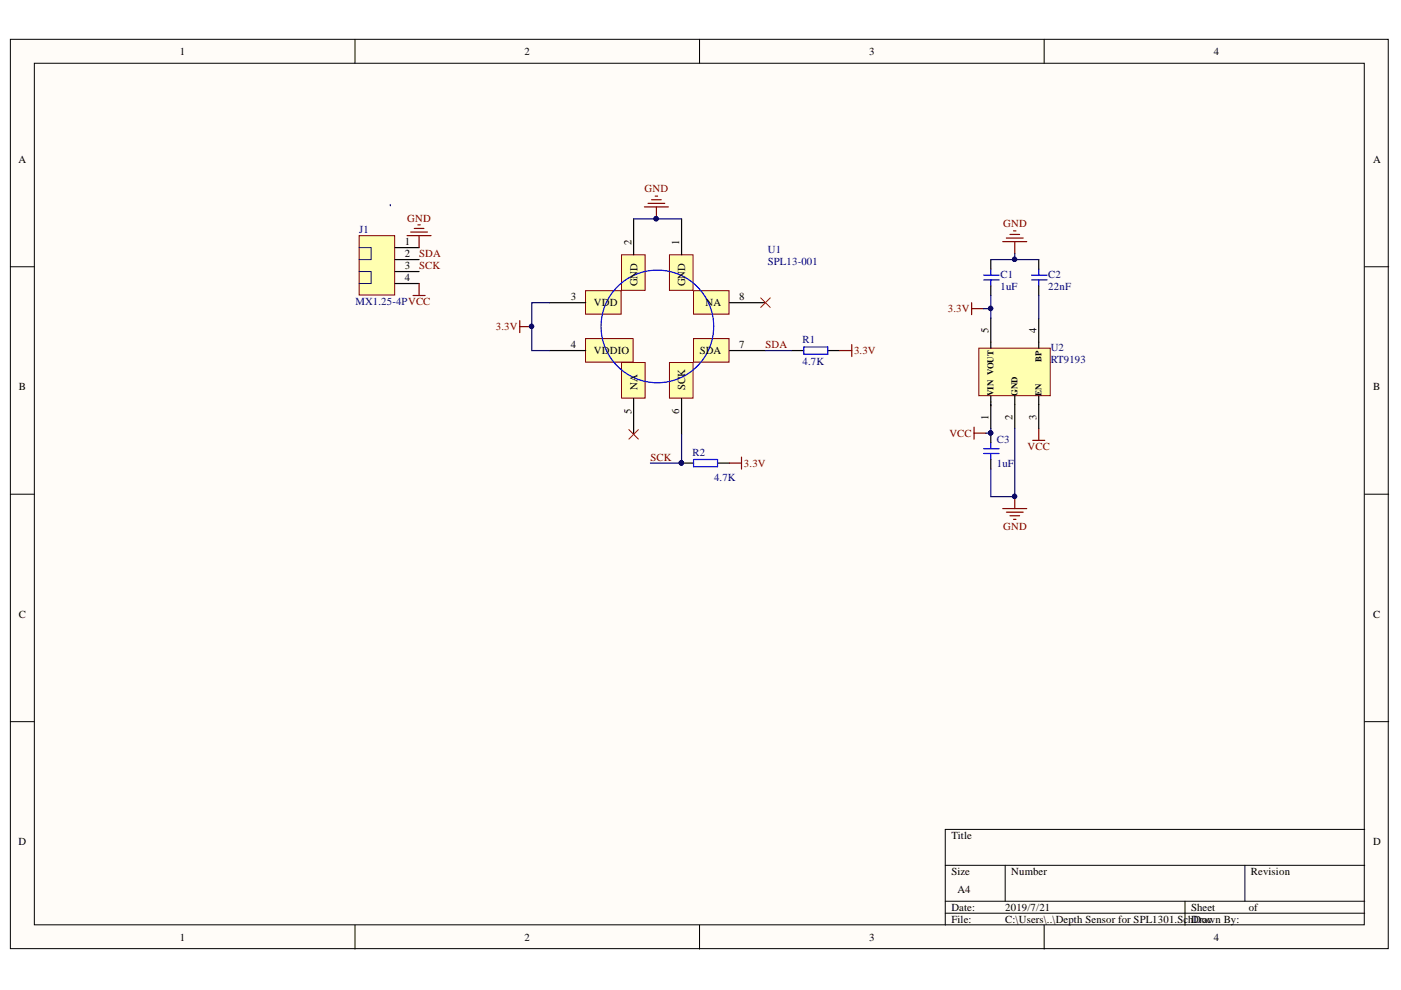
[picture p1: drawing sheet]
# Altium schematic sheet Depth Sensor for SPL1301 V1.0.SchDoc
size A4

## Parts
C1  1uF  [0603C]
C2  22nF  [0603C]
C3  1uF  [0603C]
J1  MX1.25-4P  [MX1.25-4P]
R1  4.7K  [0603R]
R2  4.7K  [0603R]
U1  SPL13-001  [SPL13-001]
U2  RT9193  [RT9193]

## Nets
3.3V: C1.1 R1.1 R2.1 U1.3(VDD) U1.4(VDDIO) U2.5(VOUT)
GND: C1.2 C2.2 C3.1 J1.1 U1.1(GND) U1.2(GND) U2.2(GND)
VCC: C3.2 J1.4 U2.1(VIN) U2.3(EN)
SCK: J1.3 R2.2 U1.6(SCK)
SDA: J1.2 R1.2 U1.7(SDA)
NetC2_1: C2.1 U2.4(BP)

Not connected (* = marked no-connect by the designer): U1 5(NA)* 8(NA)*
